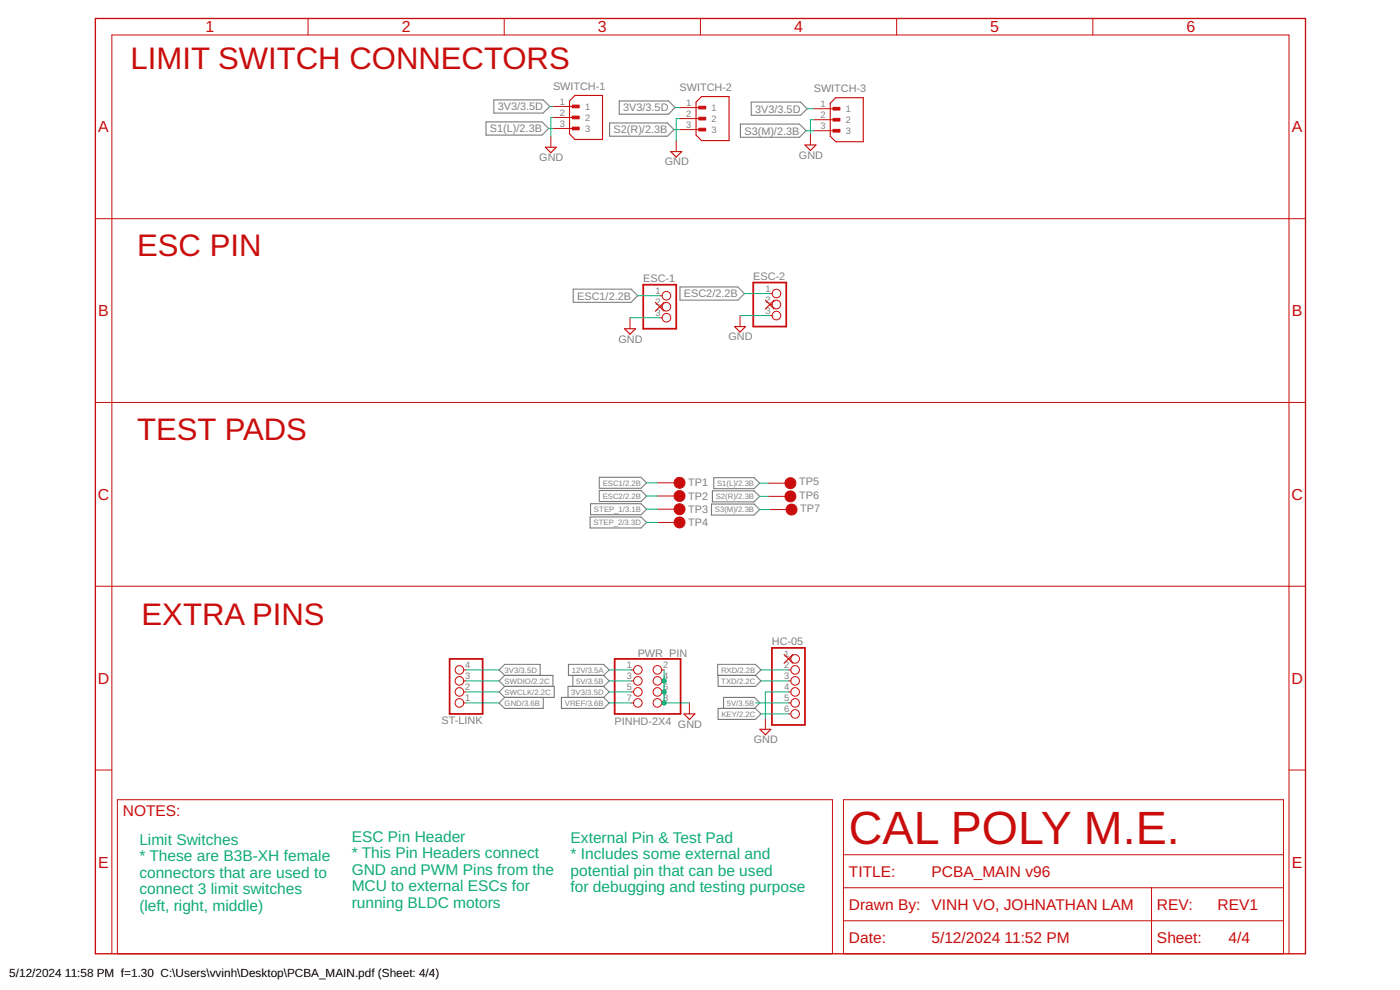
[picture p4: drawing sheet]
<svg xmlns="http://www.w3.org/2000/svg" width="420mm" height="297mm" viewBox="0 0 420 297" stroke-linecap="round" stroke-linejoin="round" font-family="sans-serif">
<g fill="none" stroke="#808080" stroke-width=".34">
<path d="M145.9 36.6h16.8l2 1.9-2 2h-16.8zM148.2 30h14.8l2 1.9-2 2h-14.8zM182.9 36.9h17.4l2 2-2 2h-17.4zM185.8 30.3h14.8l2 2-2 2h-14.8zM222.2 37.2h17.7l2 2-2 2h-17.7zM225.5 30.6h14.8l1.9 2-1.9 2h-14.8zM172 86.8h17.4l2 1.9-2 2h-17.4zM204.1 86.1h17.3l2 2-2 2h-17.3zM177.1 155.1h15.3l1.6 1.7-1.6 1.6h-15.3zM177.2 151.1h15.2l1.6 1.7-1.6 1.6h-15.2zM179.9 147.2h12.5l1.6 1.6-1.6 1.7h-12.5zM179.9 143.2h12.5l1.6 1.7-1.6 1.6h-12.5z"/>
<path d="M213.5 151.2h12.8l1.7 1.7-1.7 1.6h-12.8zM213.8 147.3h12.5l1.7 1.6-1.7 1.7h-12.5zM214.2 143.3h12.1l1.7 1.7-1.7 1.6h-12.1zM170.6 199.3h10.6l1.6 1.7-1.6 1.6h-10.6zM215.4 199.3h11.3l1.7 1.7-1.7 1.6h-11.3zM151.4 202.6h14.5v3.4M151.4 202.6l-1.6-1.6 1.6-1.7h10.7v3.3M151.4 209.3l-1.6 1.6 1.6 1.7h11.6v-3.3M151.4 206h14.9v3.3h-14.9M151.4 202.6l-1.6 1.7 1.6 1.7M151.4 206l-1.6 1.6 1.6 1.7M168.5 209.3h12.7l1.6 1.6-1.6 1.7h-12.7z"/>
<path d="M171.9 202.6v3.4M181.2 206l1.6 1.6-1.6 1.7M181.2 206h-10.7v3.3M181.2 202.6l1.6 1.7-1.6 1.7M215.5 212.6h11.2l1.7 1.6-1.7 1.7h-11.2zM215.5 202.6v3.4h11.2l1.7-1.7-1.7-1.7M217.1 212.6v-3.3h9.3l1.6 1.6-1.6 1.7"/>
</g>
<g fill="none" stroke="#c90d0c" stroke-width=".3">
<path d="M92.5 5.5v5M151.3 5.5v5M210.2 5.5v5M269.1 5.5v5M328 5.5v5M166 31.9h6.6M166 35.2h6.6M166 38.5h6.6M203.9 32.3h6.6M203.9 35.6h6.6M203.9 38.9h6.6M244.2 32.6h6.6"/>
<path d="M244.2 35.9h6.6M244.2 39.2h6.6M165.3 40.9v3.3M202.9 42.2v3.3M243.2 40.2v3.3M28.6 65.6h363.2M189.1 95.3v3.3M198 88.7h.7M198 92h.7M198 95.3h.7M222.1 94.7v3.3M231 88.1h.7"/>
<path d="M231 91.4h.7M231 94.7h.7M28.6 120.8h363.2M197.3 144.9h6.6M197.3 152.8h6.6M197.3 148.8h6.6M197.3 156.8h6.6M230.6 145h6.6M230.6 148.9h6.6M230.9 152.9h6.7M28.6 175.9h363.2M236.6 197.7h.7"/>
<path d="M139.1 201h.8M139.1 204.3h.8M139.1 207.6h.8M139.1 210.9h.8M189.4 201h.7M189.4 204.3h.7M189.4 207.6h.7M189.4 210.9h.7M198.6 201h.7M198.6 204.3h.7M198.6 207.6h.7M198.6 210.9h.7"/>
<path d="M206.9 210.9v3.3M229.7 215.5v3.3M236.6 201h.7M236.6 204.3h.7M236.6 207.6h.7M236.6 210.9h.7M236.6 214.2h.7M28.6 231h5M35.2 239.9h214.6v46.3h-214.6zM253.1 239.9h132.1v46.3h-132.1zM386.8 231h5M253.1 256.5h132.1"/>
<path d="M253.1 266.4h132.1M253.1 276.3h132.1M345.6 266.4v19.8M33.6 286.2v-275.7h353.2v275.7"/>
<circle cx="200" cy="95.3" r="1.29"/>
<circle cx="200" cy="88.7" r="1.29"/>
<circle cx="200" cy="92" r="1.29"/>
<circle cx="233" cy="88.1" r="1.29"/>
<circle cx="233" cy="91.4" r="1.29"/>
<circle cx="233" cy="94.7" r="1.29"/>
<circle cx="238.6" cy="197.7" r="1.29"/>
<circle cx="137.9" cy="210.9" r="1.29"/>
<circle cx="137.9" cy="204.3" r="1.29"/>
<circle cx="137.9" cy="201" r="1.29"/>
<circle cx="137.9" cy="207.6" r="1.29"/>
<circle cx="191.4" cy="207.6" r="1.29"/>
<circle cx="191.4" cy="204.3" r="1.29"/>
<circle cx="191.4" cy="210.9" r="1.29"/>
<circle cx="191.4" cy="201" r="1.29"/>
<circle cx="197.3" cy="204.3" r="1.29"/>
<circle cx="197.3" cy="201" r="1.29"/>
<circle cx="197.3" cy="207.6" r="1.29"/>
<circle cx="197.3" cy="210.9" r="1.29"/>
<circle cx="238.6" cy="210.9" r="1.29"/>
<circle cx="238.6" cy="214.2" r="1.29"/>
<circle cx="238.6" cy="204.3" r="1.29"/>
<circle cx="238.6" cy="207.6" r="1.29"/>
<circle cx="238.6" cy="201" r="1.29"/>
</g>
<g fill="none" stroke="#c90d0c" stroke-width=".34">
<path d="M170.9 30.3l1.7-1.7h8.2v13.2h-8.2l-1.7-1.6zM210.5 29h8.3v13.2h-8.3l-1.6-1.7v-9.9zM249.2 31l1.6-1.7h8.3v13.2h-8.3l-1.6-1.6zM163.7 44.2h3.3l-1.7 1.6zM201.3 45.5h3.3l-1.7 1.6zM241.6 43.5h3.3l-1.7 1.6zM187.4 98.6h3.3l-1.6 1.7zM196.7 90.7l2.6 2.7M199.3 90.7l-2.6 2.7M220.5 98h3.3l-1.7 1.6zM229.7 90.1l2.6 2.6M232.3 90.1l-2.6 2.6"/>
<path d="M235.3 196.4l2.6 2.6M237.9 196.4l-2.6 2.6M205.3 214.2h3.3l-1.7 1.7zM228 218.8h3.3l-1.6 1.7z"/>
</g>
<path d="M193 85.4h9.9v13.2h-9.9zM226.1 84.8h9.9v13.2h-9.9zM134.9 197.7h9.9v16.5h-9.9zM184.5 197.7h19.8v16.5h-19.8zM231.7 194.4h9.9v23.1h-9.9z" fill="none" stroke="#c90d0c" stroke-width=".53"/>
<g fill="#c90d0c" stroke="#c90d0c" stroke-width=".3">
<path d="M171.7 31.5h2.1v.8h-2.1z"/>
<path d="M171.7 34.8h2.1v.8h-2.1z"/>
<path d="M171.7 38.1h2.1v.8h-2.1z"/>
<path d="M209.7 31.9h2.1v.8h-2.1z"/>
<path d="M209.7 35.2h2.1v.8h-2.1z"/>
<path d="M209.7 38.5h2.1v.8h-2.1z"/>
<path d="M250 32.2h2.1v.8h-2.1z"/>
<path d="M250 35.5h2.1v.8h-2.1z"/>
<path d="M250 38.8h2.1v.8h-2.1z"/>
</g>
<g fill="#c90d0c" stroke="#c90d0c" stroke-width=".3">
<circle cx="203.9" cy="144.9" r="1.65"/>
<circle cx="203.9" cy="152.8" r="1.65"/>
<circle cx="203.9" cy="148.8" r="1.65"/>
<circle cx="203.9" cy="156.8" r="1.66"/>
<circle cx="237.2" cy="145" r="1.65"/>
<circle cx="237.2" cy="148.9" r="1.65"/>
<circle cx="237.6" cy="152.9" r="1.65"/>
</g>
<path d="M28.6 5.5h363.2v280.7h-363.2z" fill="none" stroke="#c90d0c" stroke-width=".4"/>
<g fill="none" stroke="#0dab76" stroke-width=".3">
<path d="M164.7 38.5h1.3M165 31.9h1M166 35.2h-.7v5.7M202.3 38.9h1.6M202.6 32.3h1.3M203.9 35.6h-1v6.6M241.9 39.2h2.3M242.2 32.6h2M244.2 35.9h-1v4.3M189.1 95.3h8.9M191.4 88.7h6.6M222.1 94.7h8.9"/>
<path d="M223.4 88.1h7.6M194 148.8h3.3M194 144.9h3.3M194 152.8h3.3M194 156.8h3.3M228 145h2.6M228 148.9h2.6M228 152.9h2.9M139.9 201h9.9M139.9 207.6h9.9M139.9 210.9h9.9M139.9 204.3h9.9"/>
<path d="M182.8 201h6.6M182.8 207.6h6.6M182.8 210.9h6.6M182.8 204.3h6.6M199.3 201v9.9h7.6M226.7 210.9h9.9M228.4 201h8.2M228.4 204.3h8.2M228.4 214.2h8.2M236.6 207.6h-6.9v7.9"/>
</g>
<g fill="#0dab76" stroke="#0dab76" stroke-width=".3">
<circle cx="199.3" cy="204.3" r=".66"/>
<circle cx="199.3" cy="207.6" r=".66"/>
<circle cx="199.3" cy="210.9" r=".66"/>
</g>
<text font-size="14" fill="#c90d0c" x="254.8" y="253.2">CAL POLY M.E.</text>
<g font-size="9.3" fill="#c90d0c">
<text x="39.2" y="20.7">LIMIT SWITCH CONNECTORS</text>
<text x="41.2" y="76.9">ESC PIN</text>
<text x="41.2" y="132">TEST PADS</text>
<text x="42.5" y="187.5">EXTRA PINS</text>
</g>
<g font-size="4.8" fill="#c90d0c">
<text x="61.7" y="9.7">1</text>
<text x="120.6" y="9.7">2</text>
<text x="179.4" y="9.7">3</text>
<text x="238.3" y="9.7">4</text>
<text x="297.2" y="9.7">5</text>
<text x="356.1" y="9.7">6</text>
<text x="29.5" y="39.8">A</text>
<text x="387.7" y="39.8">A</text>
<text x="29.5" y="94.9">B</text>
<text x="387.7" y="94.9">B</text>
<text x="29.4" y="150">C</text>
<text x="387.6" y="150">C</text>
<text x="29.4" y="205.2">D</text>
<text x="387.6" y="205.2">D</text>
<text x="29.5" y="260.3">E</text>
<text x="387.7" y="260.3">E</text>
</g>
<g font-size="4.7" fill="#c90d0c">
<text x="36.9" y="244.9">NOTES:</text>
<text x="254.8" y="263.1">TITLE:</text>
<text x="279.5" y="263.1">PCBA_MAIN v96</text>
<text x="254.8" y="273">Drawn By:</text>
<text x="279.5" y="273">VINH VO, JOHNATHAN LAM</text>
<text x="347.2" y="273">REV:</text>
<text x="365.4" y="273">REV1</text>
<text x="254.8" y="282.9">Date:</text>
<text x="279.5" y="282.9">5/12/2024</text>
<text x="301.5" y="282.9">11:52 PM</text>
<text x="347.2" y="282.9">Sheet:</text>
<text x="368.7" y="282.9">4/4</text>
</g>
<g font-size="4.7" fill="#0dab76">
<text x="41.8" y="253.5">Limit Switches</text>
<text x="105.5" y="252.5">ESC Pin Header</text>
<text x="105.5" y="257.4">* This Pin Headers connect</text>
<text x="171.3" y="252.8">External Pin &amp; Test Pad</text>
<text x="171.3" y="257.8">* Includes some external and</text>
<text x="41.8" y="258.4">* These are B3B-XH female</text>
<text x="41.8" y="263.4">connectors that are used to</text>
<text x="105.5" y="262.4">GND and PWM Pins from the</text>
<text x="171.3" y="262.7">potential pin that can be used</text>
<text x="41.8" y="268.3">connect 3 limit switches</text>
<text x="105.5" y="267.4">MCU to external ESCs for</text>
<text x="171.3" y="267.7">for debugging and testing purpose</text>
<text x="41.8" y="273.3">(left, right, middle)</text>
<text x="105.5" y="272.3">running BLDC motors</text>
</g>
<g font-size="3.5">
<text x="2.8" y="293.2">5/12/2024</text>
<text x="19.5" y="293.2">11:58 PM f=1.30 C:\Users\vvinh\Desktop\PCBA_MAIN.pdf (Sheet: 4/4)</text>
</g>
<g font-size="3.3" fill="#808080">
<text x="166" y="27">SWITCH-1</text>
<text x="203.9" y="27.3">SWITCH-2</text>
<text x="244.2" y="27.7">SWITCH-3</text>
<text x="149.4" y="33.1">3V3/3.5D</text>
<text x="187" y="33.4">3V3/3.5D</text>
<text x="226.6" y="33.8">3V3/3.5D</text>
<text x="147" y="39.7">S1(L)/2.3B</text>
<text x="184.2" y="40">S2(R)/2.3B</text>
<text x="223.4" y="40.4">S3(M)/2.3B</text>
<text x="239.8" y="47.6">GND</text>
<text x="161.9" y="48.3">GND</text>
<text x="199.5" y="49.6">GND</text>
<text x="226.1" y="84">ESC-2</text>
<text x="173.2" y="89.9">ESC1/2.2B</text>
<text x="193" y="84.6">ESC-1</text>
<text x="205.3" y="89.2">ESC2/2.2B</text>
<text x="185.6" y="102.8">GND</text>
<text x="218.6" y="102.1">GND</text>
<text x="206.6" y="145.9">TP1</text>
<text x="239.9" y="145.6">TP5</text>
<text x="239.9" y="149.6">TP6</text>
<text x="206.6" y="153.8">TP3</text>
<text x="206.6" y="150.1">TP2</text>
<text x="240.2" y="153.5">TP7</text>
<text x="206.6" y="157.7">TP4</text>
<text x="191.4" y="197.2">PWR_PIN</text>
<text x="231.7" y="193.6">HC-05</text>
<text x="132.5" y="217.3">ST-LINK</text>
<text x="184.5" y="217.5">PINHD-2X4</text>
<text x="203.5" y="218.3">GND</text>
<text x="226.2" y="222.9">GND</text>
</g>
<g font-size="2.8" fill="#808080">
<text x="168" y="31.5">1</text>
<text x="168" y="34.8">2</text>
<text x="175.6" y="32.9">1</text>
<text x="206" y="31.8">1</text>
<text x="206" y="35.1">2</text>
<text x="213.6" y="33.3">1</text>
<text x="246.2" y="32.1">1</text>
<text x="246.2" y="35.5">2</text>
<text x="253.9" y="33.6">1</text>
<text x="168" y="38.1">3</text>
<text x="175.6" y="36.2">2</text>
<text x="175.6" y="39.5">3</text>
<text x="206" y="38.4">3</text>
<text x="213.6" y="36.6">2</text>
<text x="213.6" y="39.9">3</text>
<text x="246.2" y="38.8">3</text>
<text x="253.9" y="36.9">2</text>
<text x="253.9" y="40.2">3</text>
<text x="196.7" y="88.3">1</text>
<text x="229.7" y="87.6">1</text>
<text x="196.7" y="91.6">2</text>
<text x="196.7" y="94.9">3</text>
<text x="229.7" y="90.9">2</text>
<text x="229.7" y="94.2">3</text>
<text x="235.3" y="197.2">1</text>
<text x="139.6" y="203.8">3</text>
<text x="139.6" y="200.5">4</text>
<text x="188.1" y="200.5">1</text>
<text x="188.1" y="203.8">3</text>
<text x="199.1" y="200.5">2</text>
<text x="199.1" y="203.8">4</text>
<text x="235.3" y="200.5">2</text>
<text x="235.3" y="203.8">3</text>
<text x="139.6" y="207.1">2</text>
<text x="188.1" y="207.1">5</text>
<text x="199.1" y="207.1">6</text>
<text x="235.3" y="207.1">4</text>
<text x="139.6" y="210.4">1</text>
<text x="188.1" y="210.4">7</text>
<text x="199.1" y="210.4">8</text>
<text x="235.3" y="210.4">5</text>
<text x="235.3" y="213.7">6</text>
</g>
<g font-size="2.3" fill="#808080">
<text x="180.9" y="149.7">ESC2/2.2B</text>
<text x="180.9" y="145.7">ESC1/2.2B</text>
<text x="214.8" y="149.8">S2(R)/2.3B</text>
<text x="215.2" y="145.8">S1(L)/2.3B</text>
<text x="178.3" y="153.6">STEP_1/3.1B</text>
<text x="214.6" y="153.7">S3(M)/2.3B</text>
<text x="178.1" y="157.6">STEP_2/3.3D</text>
<text x="151.4" y="201.8">3V3/3.5D</text>
<text x="171.6" y="201.8">12V/3.5A</text>
<text x="216.4" y="201.8">RXD/2.2B</text>
<text x="151.4" y="205.1">SWDIO/2.2C</text>
<text x="151.4" y="208.4">SWCLK/2.2C</text>
<text x="171.5" y="208.4">3V3/3.5D</text>
<text x="172.9" y="205.1">5V/3.5B</text>
<text x="216.5" y="205.1">TXD/2.2C</text>
<text x="151.4" y="211.7">GND/3.6B</text>
<text x="169.5" y="211.7">VREF/3.6B</text>
<text x="216.5" y="215">KEY/2.2C</text>
<text x="218.1" y="211.7">5V/3.5B</text>
</g>
</svg>
